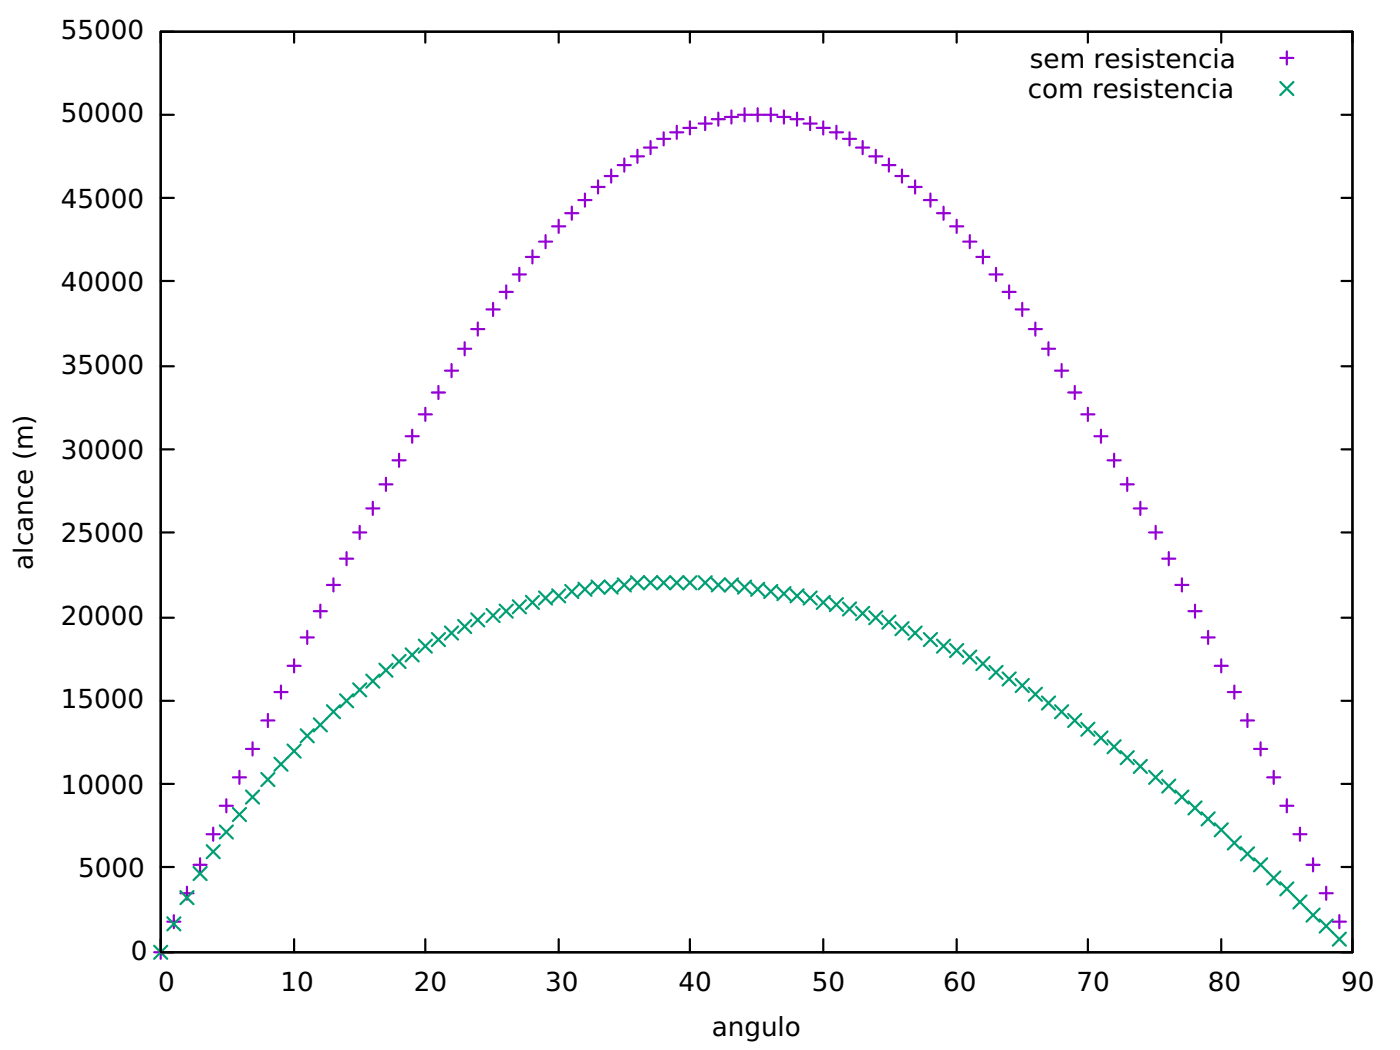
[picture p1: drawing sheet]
<svg xmlns="http://www.w3.org/2000/svg" width="226mm" height="169mm" viewBox="0 0 226 169" stroke-linecap="round" stroke-linejoin="round" font-family="sans-serif">
<g fill="none" stroke="#000" stroke-width=".35">
<path d="M25.9 5.1h192.2v148.5h-192.2zM25.9 18.5h2.1M28 5.1h-2.1v1.8M47.4 5.1v1.8M68.6 5.1v1.8M90.1 5.1v1.8M111.3 5.1v1.8M132.8 5.1v1.8M154.3 5.1v1.8M175.4 5.1v1.8M196.9 5.1v1.8M216.3 18.5h1.8"/>
<path d="M216.3 5.1h1.8v1.8M25.9 31.9h2.1M216.3 31.9h1.8M25.9 59.1h2.1M25.9 45.3h2.1M216.3 59.1h1.8M216.3 45.3h1.8M25.9 72.5h2.1M216.3 72.5h1.8M25.9 99.6h2.1M25.9 85.9h2.1M216.3 99.6h1.8"/>
<path d="M216.3 85.9h1.8M25.9 113h2.1M216.3 113h1.8M25.9 139.8h2.1M25.9 126.4h2.1M216.3 139.8h1.8M216.3 126.4h1.8M25.9 151.5v2.1h2.1M47.4 151.5v2.1M68.6 151.5v2.1M90.1 151.5v2.1M111.3 151.5v2.1"/>
<path d="M132.8 151.5v2.1M154.3 151.5v2.1M175.4 151.5v2.1M196.9 151.5v2.1M218.1 151.5v2.1h-1.8"/>
</g>
<g fill="none" stroke="#9400d3" stroke-width=".35">
<path d="M111.3 19.6v2.1M112.7 19.9h2.1M113.7 18.9v2.1M114.8 19.2h2.1M115.8 18.2v2.1M116.9 18.9h2.1M118 17.8v2.1M119 18.5h6.4M120.1 17.5v2.1M122.2 17.5v2.1M124.3 17.5v2.1M125.4 18.9h2.1"/>
<path d="M126.4 17.8v2.1M127.5 19.2h2.1M128.5 18.2v2.1M129.6 19.9h2.1M130.7 18.9v2.1M132.8 19.6v2.1M206.5 9.3h2.1M207.5 8.3v2.1M86.9 39h2.1M88 37.9v2.1M89 36.5h2.2M90.1 35.4v2.2"/>
<path d="M91.2 34.4h2.1M92.2 33.3v2.1M93.3 32.3h2.1M94.3 31.2v2.1M95.4 30.2h2.1M96.4 29.1v2.1M97.5 28.4h2.1M98.6 27.3v2.1M99.6 26.6h2.1M100.7 25.6v2.1M101.7 25.2h2.2M102.8 24.2v2.1"/>
<path d="M103.9 23.8h2.1M104.9 22.7v2.2M106 22.4h2.1M107 21.3v2.2M108.1 21.3h2.1M109.1 20.3v2.1M110.2 20.6h2.1M131.7 20.6h2.1M133.8 21.3h2.1M134.9 20.3v2.1M135.9 22.4h2.2M137 21.3v2.2"/>
<path d="M138.1 23.8h2.1M139.1 22.7v2.2M140.2 25.2h2.1M141.2 24.2v2.1M142.3 26.6h2.1M143.3 25.6v2.1M144.4 28.4h2.1M145.5 27.3v2.1M146.5 30.2h2.1M147.6 29.1v2.1M149 32.3h2.1M150 31.2v2.1"/>
<path d="M151.1 34.4h2.1M152.2 33.3v2.1M153.2 36.5h2.1M154.3 35.4v2.2M155.3 39h2.2M156.4 37.9v2.1M71.8 59.8h2.1M72.8 58.7v2.1M73.9 56.2h2.1M74.9 55.2v2.1M76 53.1h2.1M77.1 52v2.1"/>
<path d="M78.5 49.9h2.1M79.5 48.8v2.2M80.6 47.1h2.1M81.6 46v2.1M82.7 44.3h2.1M83.8 43.2v2.1M84.8 41.4h2.1M85.9 40.4v2.1M157.5 41.4h2.1M158.5 40.4v2.1M159.6 44.3h2.1M160.6 43.2v2.1"/>
<path d="M161.7 47.1h2.1M162.7 46v2.1M163.8 49.9h2.1M164.9 48.8v2.2M165.9 53.1h2.1M167 52v2.1M168 56.2h2.1M169.1 55.2v2.1M170.1 59.8h2.2M171.2 58.7v2.1M61.2 78.1h2.1M62.2 77.1v2.1"/>
<path d="M63.3 74.2h2.1M64.4 73.2v2.1M65.4 70.4h2.1M66.5 69.3v2.1M67.5 66.8h2.1M68.6 65.8v2.1M69.6 63.3h2.2M70.7 62.2v2.2M172.3 63.3h2.1M173.3 62.2v2.2M174.4 66.8h2.1M175.4 65.8v2.1"/>
<path d="M176.5 70.4h2.1M177.6 69.3v2.1M178.6 74.2h2.1M179.7 73.2v2.1M180.7 78.1h2.1M181.8 77.1v2.1M50.6 98.6h2.1M51.7 97.5v2.1M52.7 94.3h2.1M53.8 93.3v2.1M54.8 90.1h2.2M55.9 89v2.2"/>
<path d="M57 85.9h2.1M58 84.8v2.1M59.1 82h2.1M60.1 80.9v2.1M182.8 82h2.2M183.9 80.9v2.1M185.3 85.9h2.1M186.4 84.8v2.1M187.4 90.1h2.1M188.5 89v2.2M189.5 94.3h2.2M190.6 93.3v2.1"/>
<path d="M191.7 98.6h2.1M192.7 97.5v2.1M40.7 119.7v2.1M42.1 116.2h2.2M43.2 115.1v2.2M44.3 111.6h2.1M45.3 110.6v2.1M46.4 107.4h2.1M47.4 106.3v2.1M48.5 102.8h2.1M49.5 101.7v2.2M193.8 102.8h2.1"/>
<path d="M194.8 101.7v2.2M195.9 107.4h2.1M196.9 106.3v2.1M198 111.6h2.1M199.1 110.6v2.1M200.1 116.2h2.1M201.2 115.1v2.2M203.3 119.7v2.1M31.2 139.5h2.1M32.3 138.4v2.1M33.3 134.5h2.1M34.4 133.5v2.1"/>
<path d="M35.4 129.9h2.2M36.5 128.9v2.1M37.6 125.4h2.1M38.6 124.3v2.1M39.7 120.8h2.1M202.2 120.8h2.2M204.4 125.4h2.1M205.4 124.3v2.1M206.5 129.9h2.1M207.5 128.9v2.1M208.6 134.5h2.1M209.6 133.5v2.1"/>
<path d="M210.7 139.5h2.1M211.8 138.4v2.1M24.9 153.6h2.1M25.9 152.5v2.1M27 148.6h2.1M28 147.6v2.1M29.1 144.1h2.1M30.2 143v2.1M212.8 144.1h2.1M213.9 143v2.1M214.9 148.6h2.1M216 147.6v2.1"/>
</g>
<g fill="none" stroke="#009e73" stroke-width=".35">
<path d="M206.5 13.2l2.1 2.1M208.6 13.2l-2.1 2.1M73.9 100l2.1 2.1M76 100l-2.1 2.1M76 98.9l2.1 2.1M78.1 98.9l-2.1 2.1M78.5 98.2l2.1 2.1M80.6 98.2l-2.1 2.1M80.6 97.5l2.1 2.1M82.7 97.5l-2.1 2.1M82.7 96.8l2.1 2.1M84.8 96.8l-2.1 2.1"/>
<path d="M84.8 96.1l2.1 2.1M86.9 96.1l-2.1 2.1M86.9 95.4l2.1 2.1M89 95.4l-2.1 2.1M89 95l2.2 2.2M91.2 95l-2.2 2.2M91.2 94.3l2.1 2.1M93.3 94.3l-2.1 2.1M93.3 94l2.1 2.1M95.4 94l-2.1 2.1M95.4 93.6l2.1 2.1 2.1-2.1M95.4 95.7l2.1-2.1 2.1 2.1"/>
<path d="M99.6 93.3l2.1 2.1M101.7 93.3l-2.1 2.1M101.7 92.9l2.2 2.1 2.1-2.1 2.1 2.1 2.1-2.1 2.1 2.1M112.3 92.9l-2.1 2.1-2.1-2.1-2.1 2.1-2.1-2.1-2.2 2.1M112.7 92.9l2.1 2.1M114.8 92.9l-2.1 2.1M114.8 93.3l2.1 2.1 2.1-2.1M114.8 95.4l2.1-2.1 2.1 2.1M119 93.6l2.1 2.1M121.1 93.6l-2.1 2.1M121.1 94l2.1 2.1M123.2 94l-2.1 2.1"/>
<path d="M123.2 94.3l2.2 2.1M125.4 94.3l-2.2 2.1M125.4 94.7l2.1 2.1M127.5 94.7l-2.1 2.1M127.5 95l2.1 2.2M129.6 95l-2.1 2.2M129.6 95.4l2.1 2.1M131.7 95.4l-2.1 2.1M131.7 96.1l2.1 2.1M133.8 96.1l-2.1 2.1M133.8 96.4l2.1 2.2M135.9 96.4l-2.1 2.2"/>
<path d="M135.9 97.2l2.2 2.1M138.1 97.2l-2.2 2.1M138.1 97.9l2.1 2.1M140.2 97.9l-2.1 2.1M140.2 98.6l2.1 2.1M142.3 98.6l-2.1 2.1M142.3 99.3l2.1 2.1M144.4 99.3l-2.1 2.1M48.5 117.6l2.1 2.1M50.6 117.6l-2.1 2.1M50.6 115.8l2.1 2.2M52.7 113.7l2.1 2.1"/>
<path d="M54.8 113.7l-4.2 4.3M54.8 112l2.2 2.1M57 112l-2.2 2.1M57 110.2l2.1 2.1M59.1 110.2l-2.1 2.1M59.1 108.8l2.1 2.1M61.2 108.8l-2.1 2.1M61.2 107l2.1 2.1M63.3 107l-2.1 2.1M63.3 105.6l2.1 2.1M65.4 105.6l-2.1 2.1M65.4 104.6l2.1 2.1"/>
<path d="M67.5 104.6l-2.1 2.1M67.5 103.1l2.1 2.2M69.6 103.1l-2.1 2.2M69.6 102.1l2.2 2.1M71.8 102.1l-2.2 2.1M71.8 101l2.1 2.1M73.9 101l-2.1 2.1M144.4 100.3l2.1 2.1M146.5 100.3l-2.1 2.1M146.5 101l2.1 2.1M148.6 101l-2.1 2.1M149 102.1l2.1 2.1"/>
<path d="M151.1 102.1l-2.1 2.1M151.1 103.1l2.1 2.2M153.2 103.1l-2.1 2.2M153.2 103.9l2.1 2.1M155.3 103.9l-2.1 2.1M155.3 104.9l2.2 2.1M157.5 104.9l-2.2 2.1M157.5 106l2.1 2.1M159.6 106l-2.1 2.1M159.6 107.4l2.1 2.1M161.7 107.4l-2.1 2.1M161.7 108.4l2.1 2.2"/>
<path d="M163.8 108.4l-2.1 2.2M163.8 109.5l2.1 2.1M165.9 109.5l-2.1 2.1M165.9 110.9l2.1 2.1M168 110.9l-2.1 2.1M168 112.3l2.1 2.1M170.1 112.3l-2.1 2.1M170.1 113.7l2.2 2.1M172.3 113.7l-2.2 2.1M172.3 115.1l2.1 2.2M174.4 115.1l-2.1 2.2M174.4 116.5l2.1 2.2"/>
<path d="M176.5 116.5l-2.1 2.2M176.5 118l2.1 2.1M178.6 118l-2.1 2.1M178.6 119.4l2.1 2.1M180.7 119.4l-2.1 2.1M31.2 139.8l2.1 2.1M33.3 139.8l-2.1 2.1M33.3 136.3l2.1 2.1M35.4 136.3l-2.1 2.1M35.4 133.1l2.2 2.1M37.6 133.1l-2.2 2.1M37.6 130.3l2.1 2.1"/>
<path d="M39.7 130.3l-2.1 2.1M39.7 127.5l2.1 2.1M41.8 127.5l-2.1 2.1M42.1 124.7l2.2 2.1M44.3 124.7l-2.2 2.1M44.3 122.2l2.1 2.1M46.4 120.1l2.1 2.1M48.5 120.1l-4.2 4.2M180.7 121.1l2.1 2.1M182.8 121.1l-2.1 2.1M182.8 122.5l2.2 2.2M185 122.5l-2.2 2.2"/>
<path d="M185.3 124.3l2.1 2.1M187.4 124.3l-2.1 2.1M187.4 125.7l2.1 2.1M189.5 125.7l-2.1 2.1M189.5 127.5l2.2 2.1M191.7 127.5l-2.2 2.1M191.7 129.2l2.1 2.2M193.8 129.2l-2.1 2.2M193.8 131l2.1 2.1M195.9 131l-2.1 2.1M195.9 132.8l4.2 4.2M198 132.8l-2.1 2.1"/>
<path d="M200.1 134.9l-2.1 2.1M200.1 136.6l2.1 2.2M202.2 136.6l-2.1 2.2M202.2 138.4l4.3 4.2M204.4 138.4l-2.2 2.1M24.9 152.5l2.1 2.1M27 152.5l-2.1 2.1M27 147.9l2.1 2.1M29.1 147.9l-2.1 2.1M29.1 143.7l2.1 2.1M31.2 143.7l-2.1 2.1M206.5 140.5l-2.1 2.1"/>
<path d="M206.5 142.3l6.3 6.3M208.6 142.3l-2.1 2.1M210.7 144.4l-2.1 2.1M212.8 146.5l-2.1 2.1M212.8 148.3l4.2 4.2M214.9 148.3l-2.1 2.1M217 150.4l-2.1 2.1"/>
</g>
<g font-size="4.2">
<text x="9.8" y="6.3">55000</text>
<text x="166.1" y="10.9">sem resistencia</text>
<text x="165.7" y="15.9">com resistencia</text>
<text x="9.8" y="19.7">50000</text>
<text x="9.8" y="33.5">45000</text>
<text x="9.8" y="46.9">40000</text>
<text x="9.8" y="60.3">35000</text>
<text x="9.8" y="74.1">30000</text>
<text x="9.8" y="87.5">25000</text>
<text x="5.3" y="91.9" transform="rotate(-90 5.3 91.9)">alcance (m)</text>
<text x="9.8" y="100.9">20000</text>
<text x="9.8" y="114.3">15000</text>
<text x="9.8" y="128">10000</text>
<text x="12.6" y="141.4">5000</text>
<text x="21.1" y="154.8">0</text>
<text x="25.5" y="159.7">0</text>
<text x="45.2" y="159.7">10</text>
<text x="66.8" y="159.7">20</text>
<text x="87.9" y="159.7">30</text>
<text x="109.4" y="159.7">40</text>
<text x="130.9" y="159.7">50</text>
<text x="152.1" y="159.7">60</text>
<text x="173.6" y="159.7">70</text>
<text x="194.8" y="159.7">80</text>
<text x="216.3" y="159.7">90</text>
<text x="114.8" y="167.2">angulo</text>
</g>
</svg>
